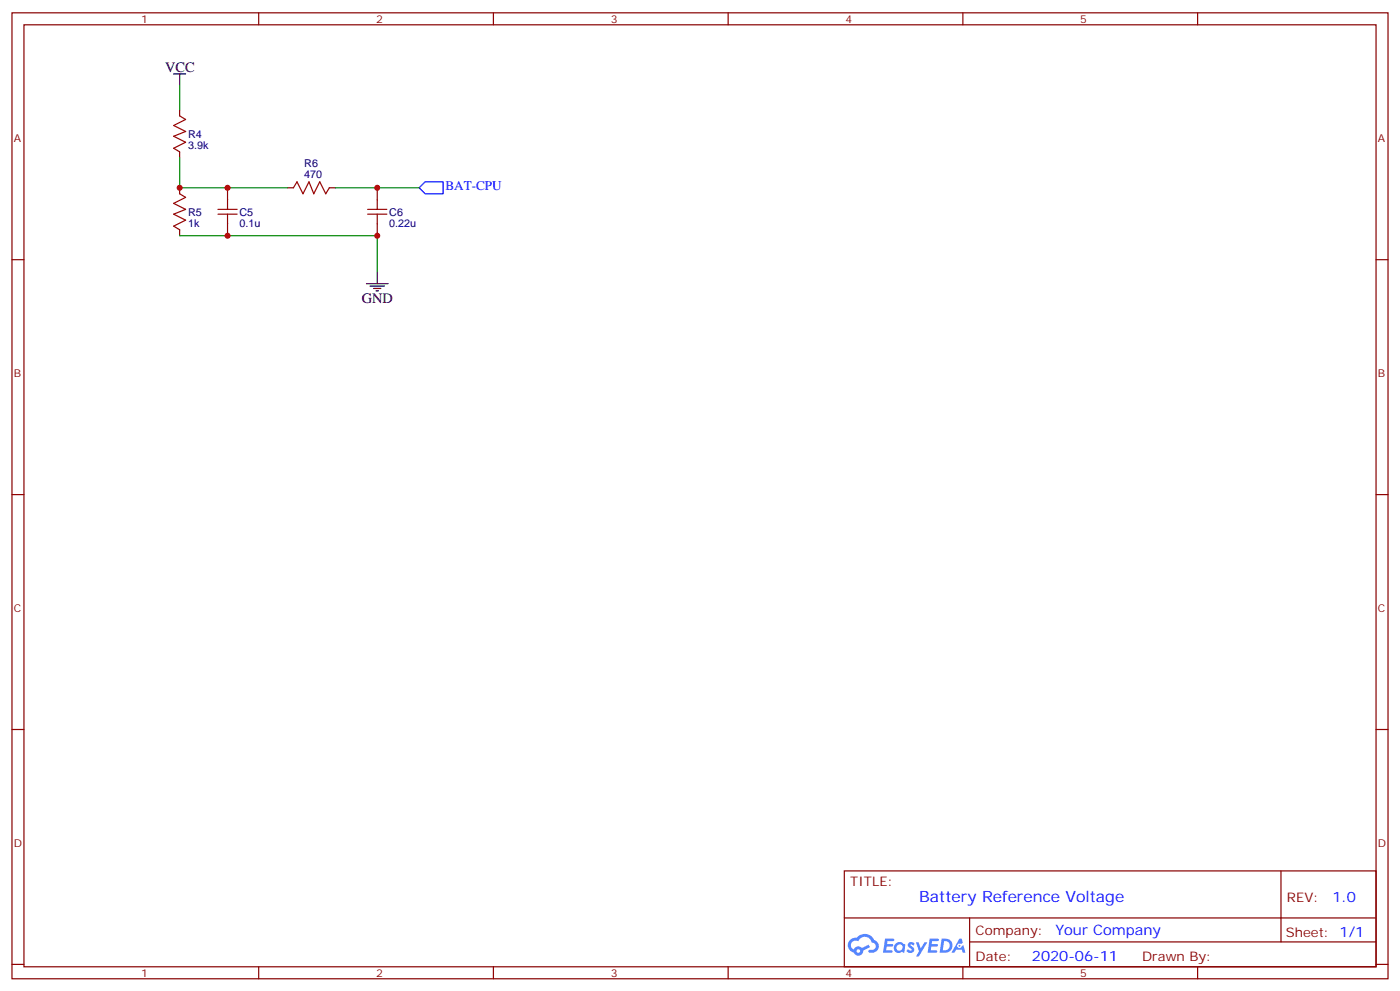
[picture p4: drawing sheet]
<svg xmlns="http://www.w3.org/2000/svg" width="412mm" height="292mm" viewBox="0 0 412 292" stroke-linecap="round" stroke-linejoin="round" font-family="sans-serif">
<g fill="none" stroke="#870000" stroke-width=".35">
<path d="M3.5 3.8h405.4v284.3h-405.4zM7.1 7.3h398.2v277.3h-398.2zM76.2 3.8v3.5M145.3 3.8v3.5M214.5 3.8v3.5M283.6 3.8v3.5M352.8 3.8v3.5M3.5 76.4h3.6M405.3 76.4h3.6M3.5 145.6h3.6M405.3 145.6h3.6M3.5 214.7h3.6"/>
<path d="M405.3 214.7h3.6M248.7 256.4h156.6v28.2h-156.6zM377.3 256.4v20.9M248.7 270.2h156.5M285.6 277.3h119.6M285.6 270.2v14.1M3.5 283.9h3.6M76.2 284.6v3.5M145.3 284.6v3.5M214.5 284.6v3.5M283.6 284.6v3.5M352.8 284.6v3.5"/>
<path d="M405.3 283.9h3.6"/>
</g>
<g fill="#5487ff">
<path d="M267.7 277.5a1.22 1.22 0 0 1 1.7 .3l-.4 .6a.47 .47 0 0 0-.3-.4 .47 .47 0 0 0-.5 .2l.1 .2a1.14 1.14 0 0 1 .8 1.7 1.14 1.14 0 0 1-1.9 0l-.2-.2 .5-.5 .7 .4a.29 .29 0 0 0 .3-.2 .29 .29 0 0 0-.2-.4 1.04 1.04 0 0 1-.6-1.7z"/>
<path d="M260.7 276.3h2.4l.3 .2-.2 .5h-1.8l-.1 .9h1.5l.3 .4-.3 .3h-1.6l-.2 1.1 1.7 .1 .2 .3-.2 .3h-2.6z"/>
<path d="M273.8 276.3h2.4l.3 .2-.1 .5h-1.8l-.2 .9h1.6l.3 .4-.4 .3h-1.6l-.1 1.1 1.7 .1 .2 .3-.2 .3h-2.6z"/>
<path d="M282.6 276.3h.7l.3 1.2-.6 .4a.69 .69 0 0 0-1 .2 .69 .69 0 0 0 .4 1 .69 .69 0 0 0 .9-.6l.5-.3 .6 2.2h-.8l-.2-.8h-1.8l-.5 .8h-.8z"/>
<path d="M269.8 277.4h.8l.6 1.8 1.1-1.8h.9l-2.6 4.2h-.8l.9-1.6z"/>
<path d="M277.4 276.3l-.6 4.1h1.3a2.11 2.11 0 0 0 2.5-2.1 2.11 2.11 0 0 0-2.5-2zM278.1 277a1.39 1.39 0 0 1 1.7 1.4 1.39 1.39 0 0 1-1.8 1.3h-.3z"/>
<path d="M263.7 277.9a1.54 1.54 0 0 0-.1 2.2 1.54 1.54 0 0 0 2.2 .1l.6 .2 .3-2.3-.2-.2h-.4a1.49 1.49 0 0 0-2.4 0zM264 278.9a.94 .94 0 0 1 1.8 0 .94 .94 0 0 1-1.8 0z"/>
<path d="M250.4 276.7a2.18 2.18 0 0 0 1.1 3.7 1.44 1.44 0 0 0 1.6 .9 1.44 1.44 0 0 0 1.2-1.5l2-1-.5-.7-1.9 .9a1.47 1.47 0 0 0-2.4 .5 1.39 1.39 0 0 1-.7-2 1.39 1.39 0 0 1 2-.4 2.12 2.12 0 0 1 2.2-1.3 2.12 2.12 0 0 1 1.9 1.7 1.14 1.14 0 0 1 1.1 1.4 1.14 1.14 0 0 1-1.7 .7 .43 .43 0 0 0-.5 .4 .43 .43 0 0 0 .4 .5 1.98 1.98 0 0 0 2.5-1.3 1.98 1.98 0 0 0-1.2-2.5 3.1 3.1 0 0 0-5.3-.7l-.9 .1zM252.3 280a.55 .55 0 0 1 1.1 0 .55 .55 0 0 1-1.1 0z"/>
<circle cx="282.6" cy="278.4" r=".26"/>
</g>
<path d="M51.2 21.8h3.5M52.9 21.8v3.5M111.1 80v3.5M107.9 83.5h6.4M109 84.2h4.2M110.1 84.9h2.1M110.8 85.6h.7" fill="none" stroke="#000" stroke-width=".35"/>
<path d="M52.9 34.1l1.8 1.1-3.5 1.7 3.5 1.8-3.5 1.4 3.5 1.8-3.5 1.7 1.7 1.1M52.9 57l1.8 1.1-3.5 1.8 3.5 1.7-3.5 1.4 3.5 1.8-3.5 1.8 1.7 1M67 58.8v2.8M86.4 55.3l1.1-1.8 1.8 3.5 1.7-3.5 1.4 3.5 1.8-3.5 1.8 3.5 1-1.7M111.1 58.8v2.8M64.2 63h5.6M64.2 61.6h5.6M67 63v2.9M108.3 63h5.6M108.3 61.6h5.6M111.1 63v2.9" fill="none" stroke="#a10000" stroke-width=".35"/>
<path d="M52.9 32.3v1.8M52.9 44.7v1.8M52.9 55.3v1.7M67 55.3v3.5M84.7 55.3h1.7M97 55.3h1.8M111.1 55.3v3.5M52.9 67.6v1.8M67 65.9v3.5M111.1 65.9v3.5" fill="none" stroke="#870000" stroke-width=".35"/>
<path d="M123.5 55.3l1.7-1.8h5.3v3.5h-5.3z" fill="none" stroke="#00f" stroke-width=".35"/>
<path d="M52.9 25.3v7M52.9 46.5v8.8h31.8M98.8 55.3h24.7M52.9 69.4h58.2v10.6" fill="none" stroke="#008700" stroke-width=".35"/>
<g fill="#c00">
<circle cx="111.1" cy="55.3" r=".88"/>
<circle cx="67" cy="55.3" r=".88"/>
<circle cx="52.9" cy="55.3" r=".88"/>
<circle cx="111.1" cy="69.4" r=".88"/>
<circle cx="67" cy="69.4" r=".88"/>
</g>
<text font-size="4.6" fill="#00f" x="270.8" y="265.4">Battery Reference Voltage</text>
<g font-size="4.2">
<text x="48.7" y="21.1">VCC</text>
<text x="106.5" y="89.1">GND</text>
</g>
<g font-size="4.2" fill="#00f">
<text x="392.5" y="265.6">1.0</text>
<text x="310.9" y="275.2">Your Company</text>
<text x="304" y="283">2020-06-11</text>
</g>
<text font-size="3.9" fill="#00f" x="131.2" y="56">BAT-CPU</text>
<g font-size="3.9" fill="#800">
<text x="250.5" y="260.9">TITLE:</text>
<text x="379.1" y="265.6">REV:</text>
<text x="287.4" y="275.1">Company:</text>
<text x="378.7" y="275.8">Sheet: 1/1</text>
<text x="287.4" y="282.8">Date:</text>
<text x="336.4" y="282.9">Drawn By:</text>
</g>
<g font-size="3.2" fill="#800">
<text x="41.6" y="6.8">1</text>
<text x="110.8" y="6.8">2</text>
<text x="179.9" y="6.8">3</text>
<text x="249.1" y="6.8">4</text>
<text x="318.2" y="6.8">5</text>
<text x="4.1" y="41.9">A</text>
<text x="405.9" y="41.9">A</text>
<text x="4.1" y="111">B</text>
<text x="405.9" y="111">B</text>
<text x="4.1" y="180.2">C</text>
<text x="405.9" y="180.2">C</text>
<text x="4.1" y="249.3">D</text>
<text x="405.9" y="249.3">D</text>
<text x="41.6" y="287.6">1</text>
<text x="110.8" y="287.6">2</text>
<text x="179.9" y="287.6">3</text>
<text x="249.1" y="287.6">4</text>
<text x="318.2" y="287.6">5</text>
</g>
<g font-size="3.2" fill="#000080">
<text x="55.4" y="40.6">R4</text>
<text x="55.4" y="43.7">3.9k</text>
<text x="89.6" y="52.5">470</text>
<text x="89.6" y="49.3">R6</text>
<text x="55.4" y="63.5">R5</text>
<text x="70.6" y="63.5">C5</text>
<text x="114.7" y="63.5">C6</text>
<text x="55.4" y="66.7">1k</text>
<text x="70.6" y="66.7">0.1u</text>
<text x="114.7" y="66.7">0.22u</text>
</g>
</svg>
